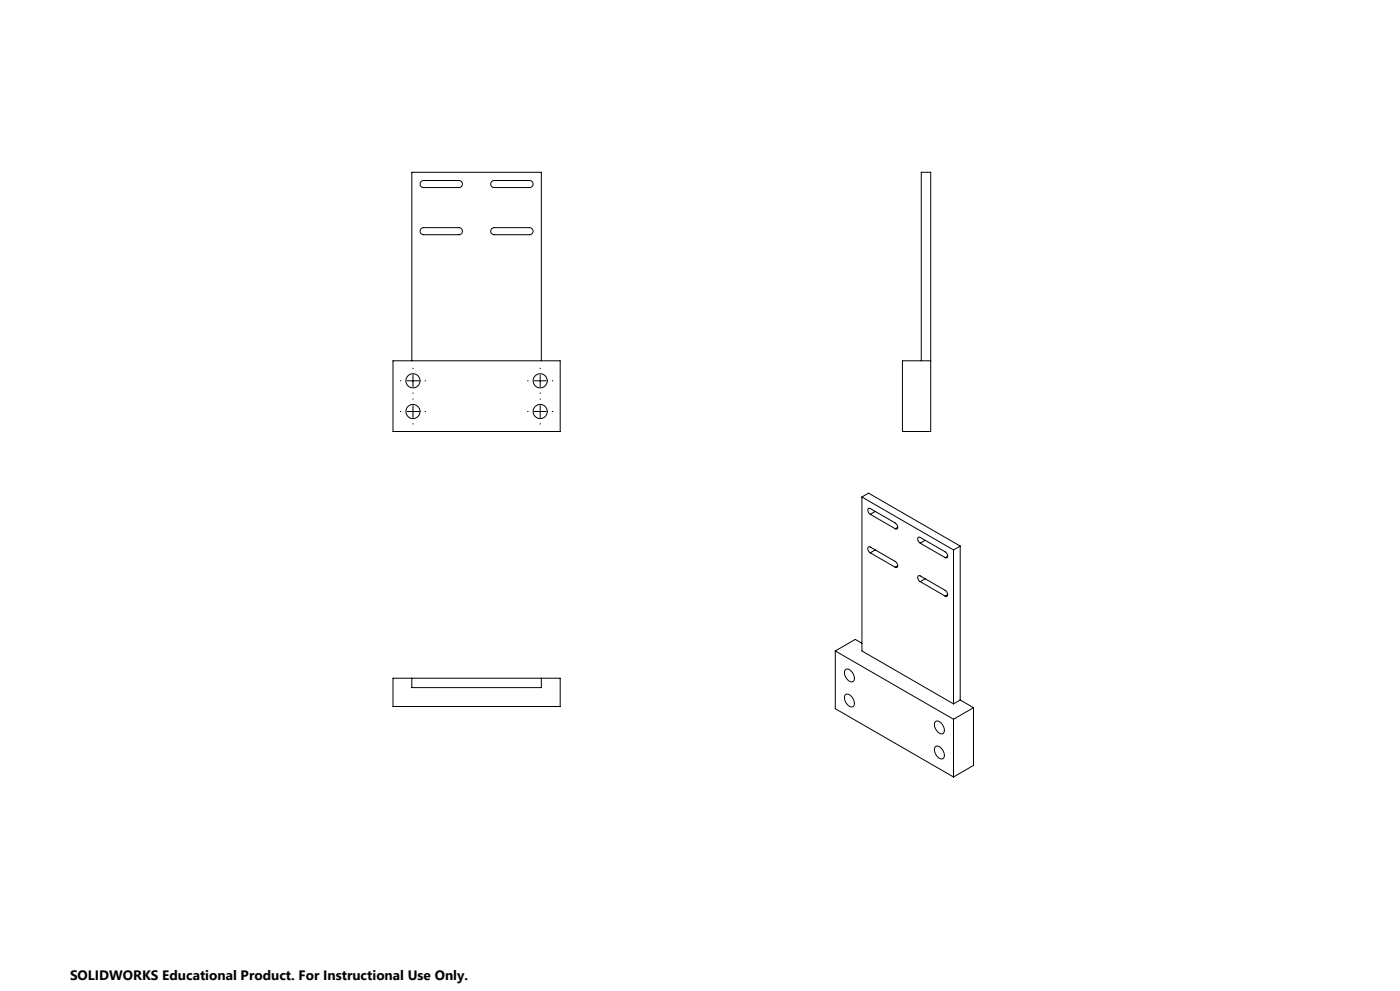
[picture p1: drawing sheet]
<svg xmlns="http://www.w3.org/2000/svg" width="1189mm" height="841mm" viewBox="0 0 1189 841" stroke-linecap="round" stroke-linejoin="round" font-family="sans-serif">
<g fill="none" stroke="#000" stroke-width=".85">
<path d="M358 154l2-1h30a3 3 0 0 1 3 3 3 3 0 0 1-3 3h-30a3 3 0 0 1-3-2 3 3 0 0 1 1-3zM418 154l2-1h30a3 3 0 0 1 3 3 3 3 0 0 1-3 3h-30a3 3 0 0 1-3-2 3 3 0 0 1 1-3zM358 194l2-1h30a3 3 0 0 1 3 3 3 3 0 0 1-3 3h-30a3 3 0 0 1-3-2 3 3 0 0 1 1-3zM418 194l2-1h30a3 3 0 0 1 3 3 3 3 0 0 1-3 3h-30a3 3 0 0 1-3-2 3 3 0 0 1 1-3zM334 306h142v60h-142zM350 306v-160h110v160M351 318v10M459 318v10M782 306v-160h8v220h-24v-60h24M346 323h10M454 323h10M346 349h10"/>
<path d="M351 344v10M454 349h10M459 344v10M732 422v130l78 45M732 422l78 45M732 422l6-3 77 44M739 436a3 3 0 0 1-1-5l22 13a3 3 0 0 1 1 5h-1M739 436l21 13M743 434l-4 2M762 448l-2 1M786 459l-4 2M739 469a3 3 0 0 1-1-5l22 12a3 3 0 0 1 1 6l-1-1"/>
<path d="M739 469l21 12M743 467l-4 2M782 461a3 3 0 0 1-2-5l23 12a3 3 0 0 1 1 6l-1-1M782 461l21 12M805 472l-2 1M810 467v130M815 463l-5 4M815 463v131M762 480l-2 1M782 494a3 3 0 0 1-2-6l23 13a3 3 0 0 1 1 5h-1M782 494l21 12M786 491l-4 3"/>
<path d="M805 505l-2 1M709 552l101 58M709 552v49l101 58M732 546l-6-3-17 9M334 576h142v24h-142zM350 576v8h110v-8M718 568a6 6 0 0 1 8 7 3 3 0 0 1-2 4 3 3 0 0 1-4-2 7 7 0 0 1-2-9zM718 589a6 6 0 0 1 8 7 3 3 0 0 1-2 4 3 3 0 0 1-4-2 7 7 0 0 1-2-9zM815 594l-5 3M815 594l12 7M795 612a6 6 0 0 1 7 7 3 3 0 0 1-2 4 3 3 0 0 1-4-2 7 7 0 0 1-1-9zM810 610v49"/>
<path d="M827 601l-17 9M827 601v49l-17 9M795 634a6 6 0 0 1 7 6 3 3 0 0 1-2 4 3 3 0 0 1-4-2 7 7 0 0 1-1-8z"/>
<circle cx="351" cy="323" r="6"/>
<circle cx="459" cy="323" r="6"/>
<circle cx="351" cy="349" r="6"/>
<circle cx="459" cy="349" r="6"/>
</g>
<g fill="none" stroke="#000" stroke-width=".85" stroke-dasharray="15.2 1.3 1.3 1.3" stroke-linecap="butt">
<path d="M351 313v-1M459 313v-1M341 323h-1M351 333v1M351 339v-1M361 323h1M449 323h-1M459 339v-1M459 333v1M469 323h1M341 349h-1M351 359v1"/>
<path d="M361 349h1M449 349h-1M459 359v1M469 349h1"/>
</g>
<text font-size="11.6" x="59" y="832">SOLIDWORKS Educational Product. For Instructional Use Only.</text>
</svg>
